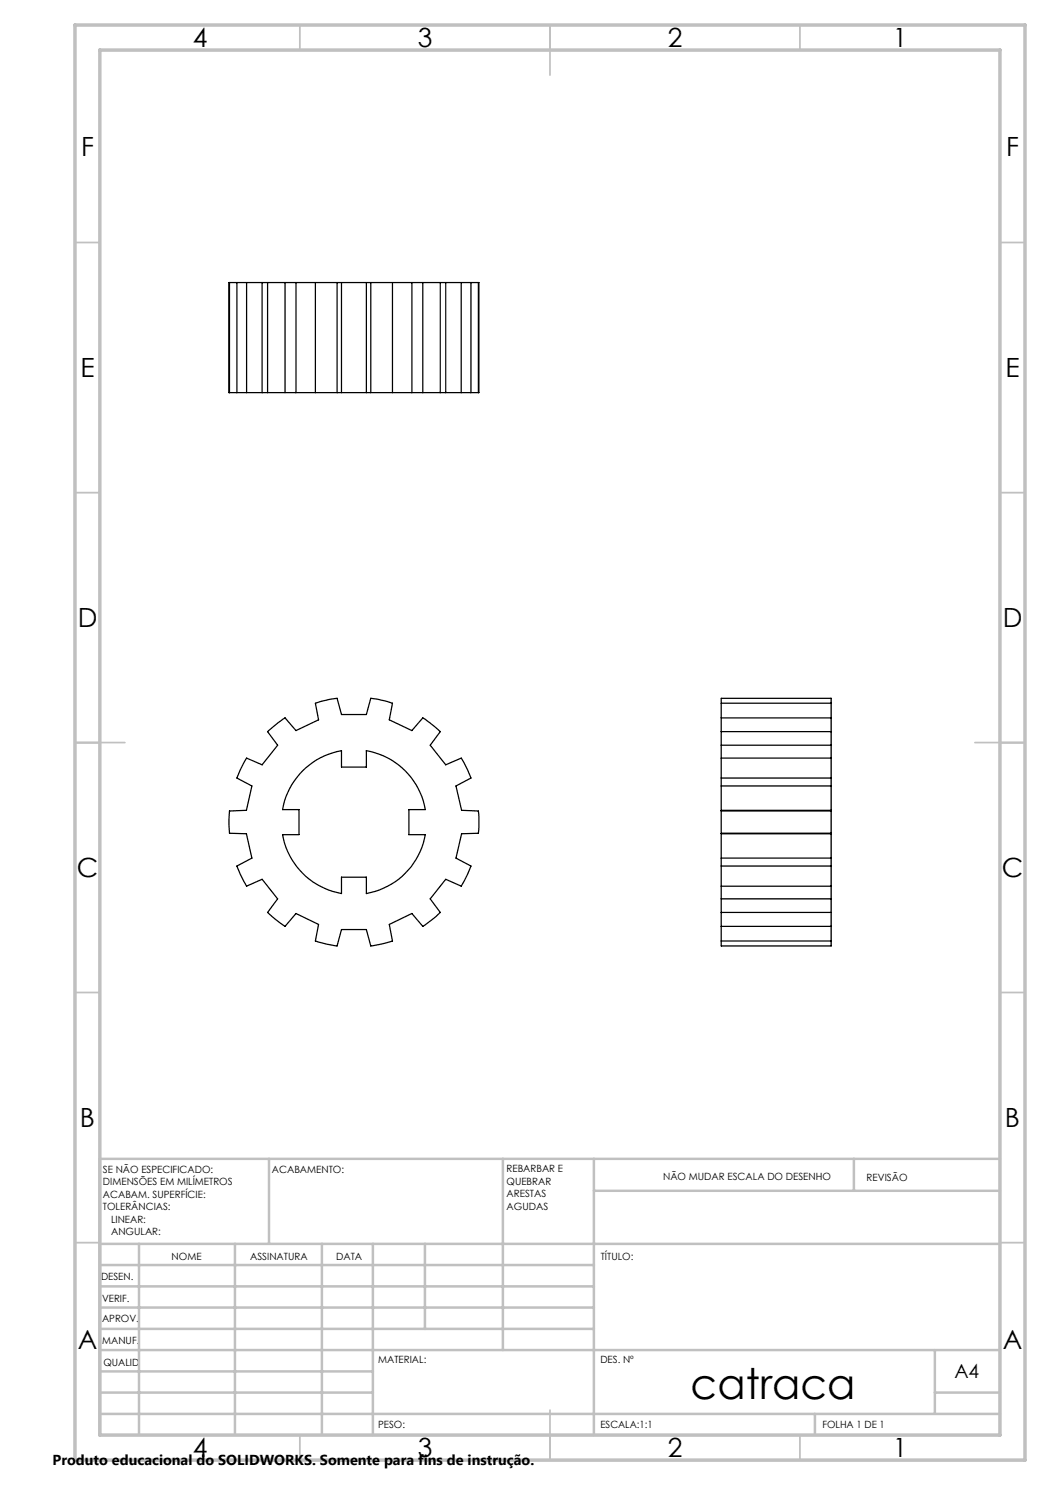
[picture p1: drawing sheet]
<svg xmlns="http://www.w3.org/2000/svg" width="210mm" height="297mm" viewBox="0 0 210 297" stroke-linecap="round" stroke-linejoin="round" font-family="sans-serif">
<g fill="none" stroke="#c0c0c0" stroke-width=".35">
<path d="M60 5v5M110 5v10M160 5v5M15 48.5h5M200 48.5h5M15 98.5h5M200 98.5h5M15 148.5h10M195 148.5h10M15 198.5h5M200 198.5h5M15 248.5h5"/>
<path d="M200 248.5h5M60 287v5M110 282v10M160 287v5"/>
</g>
<g fill="none" stroke="#c0c0c0" stroke-width=".5">
<path d="M53.8 231.8v17M100.6 231.8v38.2M118.8 231.8v55.2M118.8 238.2h81.2M170.8 231.8v6.4M200 231.8h-180v55.2M20 248.8h180M20 257.3h98.8M20 253h98.8M27.8 248.8v38.2M47 248.8v38.2M64.4 248.8v38.2"/>
<path d="M74.6 248.8v38.2M85 248.8v17M20 265.8h98.8M20 261.5h98.8M20 278.5h54.6M20 274.3h54.6M20 270h180M187 278.5h13M187 270v12.8M20 282.8h180M163 282.8v4.2"/>
</g>
<path d="M15 5h190v287h-190zM20 10h180v277h-180z" fill="none" stroke="#c0c0c0" stroke-width=".7"/>
<g fill="none" stroke="#000" stroke-width=".25">
<path d="M45.9 56.5h-.1v22h.1M45.9 56.5h1.5M45.9 56.5v22M47.4 56.5h1.9M47.4 56.5v22M49.3 56.5h4.2M49.3 56.5v22M52.4 56.5v22M53.5 56.5h3.5M53.5 56.5v22M57 56.5h6.1M57 56.5v22"/>
<path d="M59.2 56.5v22M63.1 56.5h4.3M63.1 56.5v22M67.4 56.5h6.8M67.4 56.5v22M68.3 56.5v22M73.3 56.5v22M74.2 56.5h4.3M74.2 56.5v22M78.5 56.5v22M78.5 56.5h6.1M82.4 56.5v22"/>
<path d="M84.6 56.5h3.5M84.6 56.5v22M88.1 56.5h4.2M88.1 56.5v22M89.1 56.5v22M92.3 56.5h1.9M92.3 56.5v22M94.2 56.5h1.5M94.2 56.5v22M95.7 56.5h.1v22h-.1M95.7 56.5v22M45.9 78.5h1.5"/>
<path d="M47.4 78.5h1.9M49.3 78.5h4.2M53.5 78.5h3.5M57 78.5h6.1M63.1 78.5h4.3M67.4 78.5h6.8M74.2 78.5h4.3M78.5 78.5h6.1M84.6 78.5h3.5M88.1 78.5h4.2M92.3 78.5h1.9M94.2 78.5h1.5"/>
<path d="M53.5 146.3l2.1-1.8 1.4-.9 2.2 2.5 4.5-2.1-.6-3.4 2.7-.7 1.6-.2 .9 3.2h5l.9-3.2 1 .1 3.3 .8-.6 3.4 4.5 2.1 2.2-2.5 1.3 .9 2.2 1.8-2.1 2.7 3.1 4 3.2-1.4 .2 .5 1.7 3.5-3 1.6 1.1 4.9 3.4 .1 .1 3.3-.1 1.1-3.4 .2-1.1 4.8 3 1.6-.6 1.6-1.3 2.4-3.2-1.3-3.1 3.9 2.1 2.7-.9 .8-2.6 2-2.2-2.6-4.5 2.2 .6 3.3-3.8 .9-.5 .1-.9-3.3h-5l-.9 3.3-2.2-.4-2.1-.6 .6-3.3-4.5-2.2-2.2 2.6-1.8-1.3-1.7-1.5 2-2.7-3.1-3.9-3.1 1.3-1.3-2.4-.6-1.6 3-1.6-1.1-4.8-3.4-.2-.1-1.6 .1-2.8 3.4-.1 1.1-4.9-3-1.6 1.6-3.5 .3-.5 3.1 1.4 3.1-4zM60.5 154.2a14.4 14.4 0 0 1 7.8-4.1v3.3h5v-3.3a14.4 14.4 0 0 1 11.8 11.8h-3.3v5h3.3a14.6 14.6 0 0 1-11.8 11.8v-3.3h-5v3.3a14.6 14.6 0 0 1-11.8-11.8h3.3v-5h-3.3a14.4 14.4 0 0 1 4-7.7zM144.3 151.6v4M144.3 143.6v2.7M144.3 140.6v-.9h21.9v.9M144.3 140.6v3M144.3 146.3v5.3M144.3 155.6v6.6M144.3 155.6h21.9M144.3 157.2h21.9M144.3 151.6h21.9M144.3 149h21.9"/>
<path d="M144.3 146.3h21.9M144.3 143.6h21.9M144.3 140.6h21.9M166.2 151.6v4M166.2 143.6v2.7M166.2 140.6v3M166.2 146.3v5.3M166.2 155.6v6.6M144.3 162.2v4.4M144.3 173.2v4M144.3 166.6h21.9M144.3 162.2h21.9"/>
<path d="M144.3 166.8h21.9M144.3 166.6v6.6M144.3 177.2v5.3M144.3 162.1h21.9M144.3 177.2h21.9M144.3 173.2h21.9M144.3 171.6h21.9M144.3 179.8h21.9M166.2 162.2v4.4M166.2 173.2v4M166.2 166.6v6.6M166.2 177.2v5.3"/>
<path d="M144.3 182.5v2.8M144.3 188.2v1h21.9v-1M144.3 185.3v2.9M144.3 182.5h21.9M144.3 185.3h21.9M144.3 188.2h21.9M166.2 182.5v2.8M166.2 185.3v2.9"/>
</g>
<text font-size="8.5" x="138.1" y="279.7">catraca</text>
<g font-size="5.3">
<text x="38.5" y="9.5">4</text>
<text x="83.5" y="9.5">3</text>
<text x="133.6" y="9.5">2</text>
<text x="178.6" y="9.5">1</text>
<text x="16.2" y="31.3">F</text>
<text x="201.2" y="31.3">F</text>
<text x="16.1" y="75.5">E</text>
<text x="201.1" y="75.5">E</text>
<text x="15.5" y="125.5">D</text>
<text x="200.5" y="125.5">D</text>
<text x="15.4" y="175.5">C</text>
<text x="200.4" y="175.5">C</text>
<text x="16" y="225.5">B</text>
<text x="201" y="225.5">B</text>
<text x="15.5" y="269.8">A</text>
<text x="200.5" y="269.8">A</text>
<text x="38.5" y="291.5">4</text>
<text x="83.5" y="291.5">3</text>
<text x="133.6" y="291.5">2</text>
<text x="178.6" y="291.5">1</text>
</g>
<text font-size="3.9" x="190.9" y="275.5">A4</text>
<text font-size="2.9" x="10.5" y="292.9">Produto educacional do SOLIDWORKS. Somente para fins de instrução.</text>
<g font-size="2">
<text x="20.6" y="234.6">SE NÃO ESPECIFICADO:</text>
<text x="20.6" y="237.1">DIMENSÕES EM MILÍMETROS</text>
<text x="20.6" y="239.6">ACABAM. SUPERFÍCIE:</text>
<text x="54.4" y="234.6">ACABAMENTO:</text>
<text x="101.3" y="234.5">REBARBAR E</text>
<text x="101.3" y="237">QUEBRAR</text>
<text x="101.3" y="239.5">ARESTAS</text>
<text x="132.6" y="236">NÃO MUDAR ESCALA DO DESENHO</text>
<text x="173.3" y="236.2">REVISÃO</text>
<text x="20.6" y="242.1">TOLERÂNCIAS:</text>
<text x="22.2" y="244.6">LINEAR:</text>
<text x="101.3" y="242">AGUDAS</text>
<text x="22.2" y="247.1">ANGULAR:</text>
<text x="34.3" y="252">NOME</text>
<text x="50" y="251.9">ASSINATURA</text>
<text x="67.2" y="251.9">DATA</text>
<text x="120.2" y="251.9">TÍTULO:</text>
<text x="20.2" y="256.1">DESEN.</text>
<text x="20.4" y="260.3">VERIF.</text>
<text x="20.4" y="264.4">APROV.</text>
<text x="20.5" y="268.8">MANUF.</text>
<text x="20.7" y="273.1">QUALID</text>
<text x="75.7" y="272.5">MATERIAL:</text>
<text x="120.1" y="272.5">DES. Nº</text>
<text x="75.6" y="285.5">PESO:</text>
<text x="120.1" y="285.6">ESCALA:1:1</text>
<text x="164.5" y="285.6">FOLHA 1 DE 1</text>
</g>
</svg>
